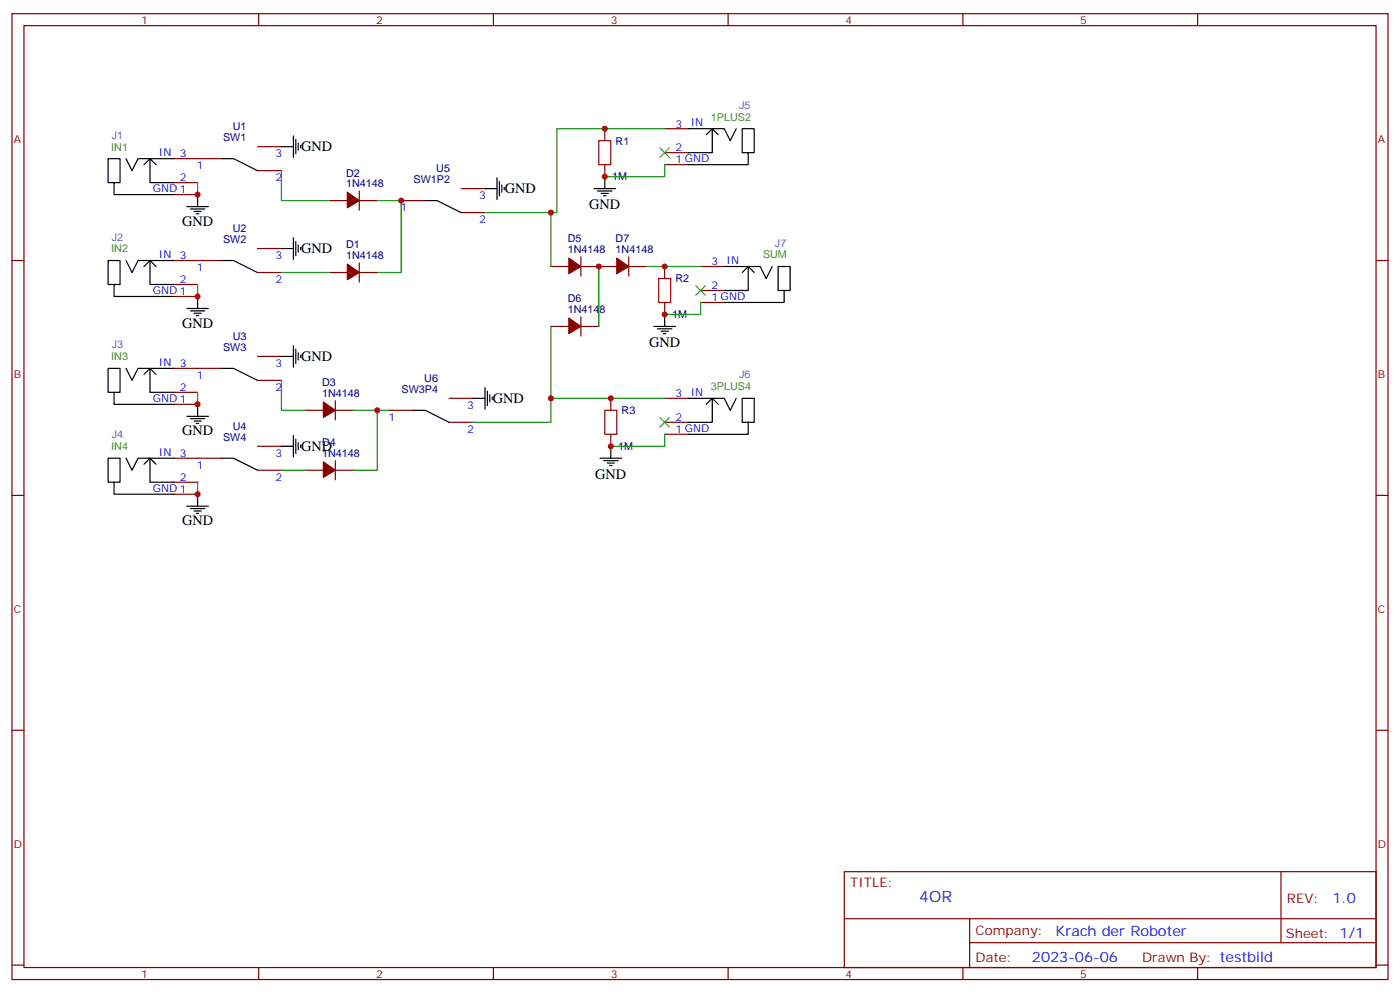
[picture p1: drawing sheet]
<svg xmlns="http://www.w3.org/2000/svg" width="412mm" height="292mm" viewBox="0 0 412 292" stroke-linecap="round" stroke-linejoin="round" font-family="sans-serif">
<g fill="none" stroke="#870000" stroke-width=".35">
<path d="M3.5 4h405.4v284.4h-405.4zM7.1 7.5h398.2v277.3h-398.2zM76.2 4v3.5M145.3 4v3.5M214.5 4v3.5M283.6 4v3.5M352.8 4v3.5M178.2 37.9v3.5M195.8 37.9h7M51.2 57.3h7M51.2 53.8h7M51.2 46.7h14.1"/>
<path d="M75.8 50.2h7.1M75.8 43.2h7.1M97 59.1h5.3M105.8 59.1h5.3M105.8 56.2v5.7M118.2 59.1h7M135.8 55.5h7.1M178.2 48.5v3.5M195.8 48.5h7M195.8 44.9h7M3.5 76.7h3.6M51.2 76.7h14.1"/>
<path d="M75.8 73.2h7.1M105.8 77.4v5.6M135.8 62.6h7.1M162.3 78.5h5.3M171.1 78.5h10.6M171.1 75.6v5.7M185.2 78.5h5.3M185.2 75.6v5.7M195.8 78.5v3.5M206.4 78.5h7M405.3 76.7h3.6M51.2 87.3h7"/>
<path d="M51.2 83.7h7M75.8 80.2h7.1M97 80.2h5.3M105.8 80.2h5.3M162.3 96.1h5.3M171.1 93.3v5.6M171.1 96.1h5.3M195.8 89v3.6M206.4 89h7M206.4 85.5h7M51.2 119h7M51.2 115.5h7"/>
<path d="M51.2 108.4h14.1M75.8 112h7.1M75.8 104.9h7.1M98.8 118v5.6M132.3 117.3h7M179.9 117.3v3.5M195.8 117.3h7M51.2 134.9h14.1M75.8 138.4h7.1M75.8 131.4h7.1M90 138.4h5.2M90 120.8h5.2"/>
<path d="M98.8 138.4h5.3M98.8 120.8h5.3M98.8 135.6v5.7M114.7 120.8h7M132.3 124.3h7M179.9 127.8v3.6M195.8 127.8h7M195.8 124.3h7M3.5 145.8h3.6M51.2 145.5h7M51.2 142h7M405.3 145.8h3.6"/>
<path d="M3.5 215h3.6M405.3 215h3.6M248.7 256.6h156.6v28.2h-156.6zM377.3 256.6v20.9M248.7 270.5h156.5M285.6 277.5h119.6M285.6 270.5v14.1M3.5 284.1h3.6M76.2 284.8v3.6M145.3 284.8v3.6M214.5 284.8v3.6M283.6 284.8v3.6"/>
<path d="M352.8 284.8v3.6M405.3 284.1h3.6"/>
</g>
<g fill="none" stroke="#000" stroke-width=".35">
<path d="M202.8 37.9h10.5l1.8 3.5 1.8-3.5M208.1 39.7l1.7-1.8v7h-7M209.8 37.9l1.8 1.8M33.6 53.8h-1.8v-7.1h3.6v7.1h-1.8v3.5h17.6M37.1 46.7l1.8 3.5 1.8-3.5h10.5M44.2 46.7l-1.8 1.8M45.9 48.5l-1.7-1.8v7.1h7M58.2 57.3v3.5M65.3 46.7h3.5l7 3.5M82.9 43.2h3.5M86.4 40v6.4M87.1 41.1v4.2"/>
<path d="M87.8 42.1v2.1M88.5 42.8v.7M125.2 59.1h3.6l7 3.5M142.9 55.5h3.5M146.4 52.4v6.3M147.1 53.4v4.2M147.8 54.5v2.1M148.5 55.2v.7M175 55.5h6.3M176 56.2h4.3M177.1 56.9h2.1M177.8 57.6h.7"/>
<path d="M178.2 52v3.5M220.4 44.9h1.8v-7h-3.6v7h1.8v3.6h-17.6M37.1 76.7l1.8 3.5 1.8-3.5h10.5M44.2 76.7l-1.8 1.8M45.9 78.5l-1.7-1.8v7h7M55 60.8h6.4M56.1 61.5h4.2M57.1 62.2h2.2M57.9 62.9h.7M65.3 76.7h3.5l7 3.5M82.9 73.2h3.5M86.4 70v6.3"/>
<path d="M87.1 71v4.3M87.8 72.1v2.1M88.5 72.8v.7M213.3 78.5h10.6l1.8 3.5 1.8-3.5M220.4 78.5l1.8 1.7M33.6 83.7h-1.8v-7h3.6v7h-1.8v3.6h17.6M55 90.8h6.4M56.1 91.5h4.2M57.1 92.2h2.2M57.9 92.9h.7M58.2 87.3v3.5M192.6 96.1h6.4"/>
<path d="M193.7 96.8h4.2M194.7 97.5h2.1M195.4 98.2h.7M195.8 92.6v3.5M218.6 80.2l1.8-1.7v7h-7.1M231 85.5h1.7v-7h-3.5v7h1.8v3.5h-17.7M33.6 115.5h-1.8v-7.1h3.6v7.1h-1.8v3.5h17.6M37.1 108.4l1.8 3.6 1.8-3.6h10.5M44.2 108.4l-1.8 1.8M45.9 110.2l-1.7-1.8v7.1h7M58.2 119v3.6M65.3 108.4h3.5l7 3.6"/>
<path d="M82.9 104.9h3.5M86.4 101.7v6.4M87.1 102.8v4.2M87.8 103.9v2.1M88.5 104.6v.7M139.3 117.3h3.6M142.9 114.1v6.3M143.6 115.1v4.3M144.3 116.2v2.1M145 116.9v.7M202.8 117.3h10.5l1.8 3.5 1.8-3.5M208.1 119l1.7-1.7v7h-7"/>
<path d="M209.8 117.3l1.8 1.7M37.1 134.9l1.8 3.5 1.8-3.5h10.5M44.2 134.9l-1.8 1.8M45.9 136.7l-1.7-1.8v7.1h7M55 122.6h6.4M56.1 123.3h4.2M57.1 124h2.2M57.9 124.7h.7M65.3 134.9h3.5l7 3.5M82.9 131.4h3.5M86.4 128.2v6.3M87.1 129.3v4.2"/>
<path d="M87.8 130.3v2.1M88.5 131v.7M121.7 120.8h3.5l7.1 3.5M176.7 134.9h6.4M177.8 135.6h4.2M178.9 136.3h2.1M179.6 137h.7M179.9 131.4v3.5M220.4 124.3h1.8v-7h-3.6v7h1.8v3.5h-17.6M33.6 142h-1.8v-7.1h3.6v7.1h-1.8v3.5h17.6M55 149h6.4M56.1 149.7h4.2"/>
<path d="M57.1 150.4h2.2M57.9 151.1h.7M58.2 145.5v3.5"/>
</g>
<g fill="#870000" stroke="#870000" stroke-width=".35">
<path d="M102.3 56.6l3.5 2.5-3.5 2.1z"/>
<path d="M102.3 77.8l3.5 2.4-3.5 2.1z"/>
<path d="M95.2 118.3l3.6 2.5-3.6 2.1z"/>
<path d="M95.2 136l3.6 2.4-3.6 2.1z"/>
<path d="M167.6 76l3.5 2.5-3.5 2.1z"/>
<path d="M167.6 93.6l3.5 2.5-3.5 2.1z"/>
<path d="M181.7 76l3.5 2.5-3.5 2.1z"/>
</g>
<g fill="none" stroke="#008700" stroke-width=".35">
<path d="M195.8 37.9h-31.8v24.7h-21.1M58.2 53.8v3.5M82.9 50.2v8.9h14.1M111.1 59.1h7.1v21.1h-7.1M195.8 48.5v3.5h-17.6M162.3 62.6v15.9M176.4 78.5v17.6M190.5 78.5h15.9M58.2 83.7v3.6M82.9 80.2h14.1M162.3 96.1v28.2h-23M206.4 89v3.6h-10.6"/>
<path d="M58.2 115.5v3.5M82.9 112v8.8h7.1M162.3 117.3h33.5M82.9 138.4h7.1M104.1 120.8h10.6M111.1 120.8v17.6h-7M195.8 127.8v3.6h-15.9M58.2 142v3.5"/>
</g>
<path d="M194.4 43.5l2.8 2.9M197.2 43.5l-2.8 2.9M205 84.1l2.8 2.8M207.8 84.1l-2.8 2.8M194.4 122.9l2.8 2.8M197.2 122.9l-2.8 2.8" fill="none" stroke="#3c3" stroke-width=".35"/>
<path d="M176.4 41.4h3.5v7.1h-3.5zM194 82h3.6v7h-3.6zM178.2 120.8h3.5v7h-3.5z" fill="none" stroke="#a10000" stroke-width=".35"/>
<g fill="#c00">
<circle cx="58.2" cy="145.5" r=".88"/>
<circle cx="58.2" cy="119" r=".88"/>
<circle cx="58.2" cy="87.3" r=".88"/>
<circle cx="58.2" cy="57.3" r=".88"/>
<circle cx="118.2" cy="59.1" r=".88"/>
<circle cx="111.1" cy="120.8" r=".88"/>
<circle cx="162.3" cy="62.6" r=".88"/>
<circle cx="162.3" cy="117.3" r=".88"/>
<circle cx="178.2" cy="37.9" r=".88"/>
<circle cx="178.2" cy="52" r=".88"/>
<circle cx="179.9" cy="117.3" r=".88"/>
<circle cx="179.9" cy="131.4" r=".88"/>
<circle cx="176.4" cy="78.5" r=".88"/>
<circle cx="195.8" cy="92.6" r=".88"/>
<circle cx="195.8" cy="78.5" r=".88"/>
</g>
<text font-size="4.6" fill="#00f" x="270.8" y="265.6">4OR</text>
<g font-size="4.2">
<text x="88.7" y="44.6">GND</text>
<text x="148.7" y="56.9">GND</text>
<text x="173.6" y="61.6">GND</text>
<text x="53.6" y="66.5">GND</text>
<text x="88.7" y="74.6">GND</text>
<text x="53.6" y="96.4">GND</text>
<text x="88.7" y="106.3">GND</text>
<text x="191.2" y="102.2">GND</text>
<text x="145.2" y="118.7">GND</text>
<text x="53.6" y="128.2">GND</text>
<text x="88.7" y="132.8">GND</text>
<text x="175.3" y="141">GND</text>
<text x="53.6" y="154.7">GND</text>
</g>
<g font-size="4.2" fill="#00f">
<text x="392.5" y="265.9">1.0</text>
<text x="310.9" y="275.4">Krach der Roboter</text>
<text x="304" y="283.2">2023-06-06</text>
</g>
<g font-size="3.9" fill="#800">
<text x="250.5" y="261.2">TITLE:</text>
<text x="379.1" y="265.9">REV:</text>
<text x="287.4" y="275.4">Company:</text>
<text x="378.7" y="276">Sheet: 1/1</text>
<text x="287.4" y="283.1">Date:</text>
<text x="336.4" y="283.2">Drawn By: testbild</text>
</g>
<g font-size="3.2" fill="#800">
<text x="41.6" y="7">1</text>
<text x="110.8" y="7">2</text>
<text x="179.9" y="7">3</text>
<text x="249.1" y="7">4</text>
<text x="318.2" y="7">5</text>
<text x="4.1" y="42.1">A</text>
<text x="405.9" y="42.1">A</text>
<text x="4.1" y="111.3">B</text>
<text x="405.9" y="111.3">B</text>
<text x="4.1" y="180.4">C</text>
<text x="405.9" y="180.4">C</text>
<text x="4.1" y="249.6">D</text>
<text x="405.9" y="249.6">D</text>
<text x="41.6" y="287.8">1</text>
<text x="110.8" y="287.8">2</text>
<text x="179.9" y="287.8">3</text>
<text x="249.1" y="287.8">4</text>
<text x="318.2" y="287.8">5</text>
</g>
<g font-size="3.2" fill="#690">
<text x="209.4" y="35.5">1PLUS2</text>
<text x="32.8" y="44.3">IN1</text>
<text x="32.8" y="74.3">IN2</text>
<text x="224.8" y="76.1">SUM</text>
<text x="32.8" y="106.1">IN3</text>
<text x="209.4" y="114.9">3PLUS4</text>
<text x="32.8" y="132.5">IN4</text>
</g>
<g font-size="3.2" fill="#66f">
<text x="217.7" y="32">J5</text>
<text x="32.9" y="40.8">J1</text>
<text x="32.9" y="70.8">J2</text>
<text x="228.3" y="72.6">J7</text>
<text x="32.9" y="102.6">J3</text>
<text x="217.7" y="111.4">J6</text>
<text x="32.9" y="129">J4</text>
</g>
<g font-size="3.2" fill="#000080">
<text x="65.7" y="41.6">SW1</text>
<text x="68.5" y="38.4">U1</text>
<text x="181.3" y="42.6">R1</text>
<text x="102" y="52">D2</text>
<text x="121.8" y="53.9">SW1P2</text>
<text x="128.5" y="50.7">U5</text>
<text x="180.3" y="53.1">1M</text>
<text x="102" y="55.2">1N4148</text>
<text x="65.7" y="71.6">SW2</text>
<text x="68.5" y="68.4">U2</text>
<text x="167.2" y="71.4">D5</text>
<text x="181.3" y="71.4">D7</text>
<text x="102" y="76.3">1N4148</text>
<text x="102" y="73.2">D1</text>
<text x="167.2" y="74.6">1N4148</text>
<text x="181.3" y="74.6">1N4148</text>
<text x="199" y="83.1">R2</text>
<text x="167.2" y="89">D6</text>
<text x="167.2" y="92.2">1N4148</text>
<text x="198" y="93.7">1M</text>
<text x="68.5" y="100.1">U3</text>
<text x="65.7" y="103.3">SW3</text>
<text x="94.9" y="113.7">D3</text>
<text x="125" y="112.5">U6</text>
<text x="94.9" y="116.9">1N4148</text>
<text x="118.3" y="115.7">SW3P4</text>
<text x="183.1" y="121.9">R3</text>
<text x="65.7" y="129.8">SW4</text>
<text x="68.5" y="126.6">U4</text>
<text x="94.9" y="131.4">D4</text>
<text x="94.9" y="134.5">1N4148</text>
<text x="182.1" y="132.5">1M</text>
</g>
<g font-size="3.2" fill="#00f">
<text x="199" y="37.5">3 IN</text>
<text x="46.8" y="46">IN</text>
<text x="53" y="46.4">3</text>
<text x="81.1" y="46.4">3</text>
<text x="199" y="44.6">2</text>
<text x="53" y="53.4">2</text>
<text x="58" y="49.9">1</text>
<text x="81.1" y="53.4">2</text>
<text x="199" y="48.1">1 GND</text>
<text x="45" y="56.6">GND 1</text>
<text x="141.1" y="58.7">3</text>
<text x="117.9" y="62.2">1</text>
<text x="141.1" y="65.8">2</text>
<text x="46.8" y="76">IN</text>
<text x="53" y="76.3">3</text>
<text x="81.1" y="76.3">3</text>
<text x="53" y="83.4">2</text>
<text x="58" y="79.9">1</text>
<text x="81.1" y="83.4">2</text>
<text x="209.6" y="78.1">3 IN</text>
<text x="45" y="86.6">GND 1</text>
<text x="209.6" y="88.7">1 GND</text>
<text x="209.6" y="85.2">2</text>
<text x="46.8" y="107.7">IN</text>
<text x="53" y="108.1">3</text>
<text x="58" y="111.6">1</text>
<text x="81.1" y="108.1">3</text>
<text x="45" y="118.3">GND 1</text>
<text x="53" y="115.1">2</text>
<text x="81.1" y="115.1">2</text>
<text x="199" y="116.9">3 IN</text>
<text x="114.4" y="124">1</text>
<text x="137.6" y="120.4">3</text>
<text x="199" y="124">2</text>
<text x="137.6" y="127.5">2</text>
<text x="199" y="127.5">1 GND</text>
<text x="46.8" y="134.2">IN</text>
<text x="53" y="134.5">3</text>
<text x="81.1" y="134.5">3</text>
<text x="53" y="141.6">2</text>
<text x="58" y="138.1">1</text>
<text x="81.1" y="141.6">2</text>
<text x="45" y="144.8">GND 1</text>
</g>
</svg>
